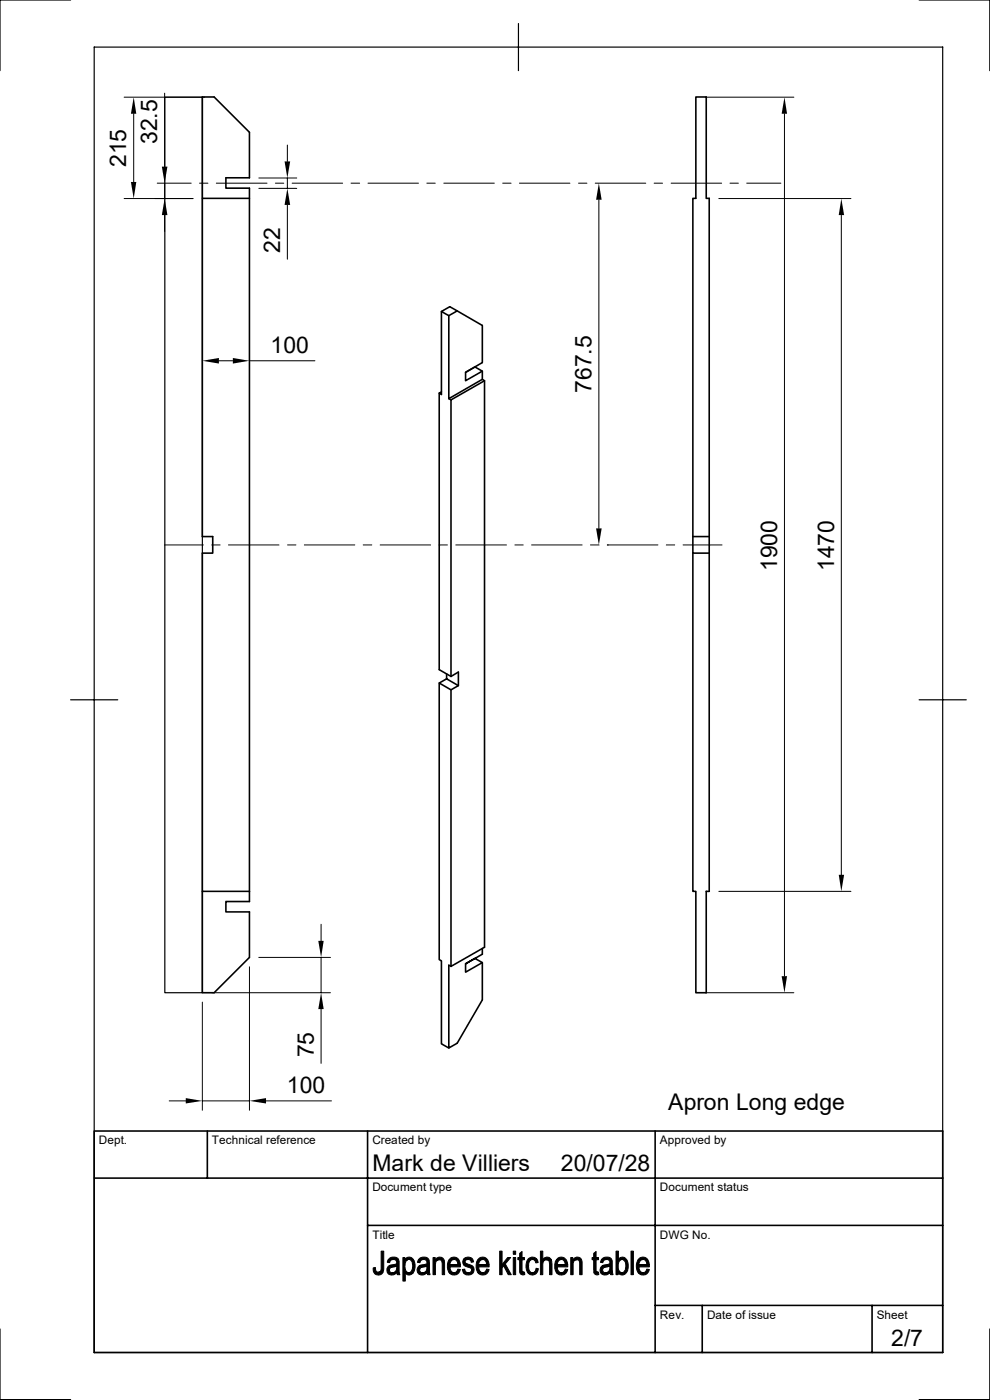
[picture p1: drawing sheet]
<svg xmlns="http://www.w3.org/2000/svg" width="210mm" height="297mm" viewBox="0 0 210 297" stroke-linecap="round" stroke-linejoin="round" font-family="sans-serif">
<g fill="none" stroke="#000" stroke-width=".34">
<path d="M42.9 42.1v-21.5h2.5l7.5 7.5v9.6h-5v2.2h5v149.2M52.9 42.1h-10v71.7h2.2v3.5h-2.2v71.8h10M93.6 66.1v17.6l-.4-.3 .4-.3M95.2 67v17.6l7.1-4.1M97 66l-1.8 1-1.6-.9 1.8-1 6.9 3.9v7.9l-3.5 2.1M98.8 79l2-1.1 1.5 .8-3.5 2.1zM102.3 78.7v1.8l.5 .3v120.2l-7.1 4v-58.7M93.2 83.4v58.7l2.5 1.4 1.5-.9v2.9M95.2 84.6l.5 .2M102.8 80.8l-7.1 4v58.7M147 113.8v3.5h3.5M147 113.8v-71.7h.6v-21.5h2.2v21.5h.7v147h-.7v21.5h-2.2v-21.5h-.6v-71.8"/>
<path d="M147 113.8h3.5M93.2 144.9v58.7l.4 .2v17.6l1.6 .9M94.7 143v1l2.5 1.5-1.5 .8-2.5-1.4 1.5-.9M42.9 189.1v21.5h2.5l7.5-7.5v-9.6h-5v-2.2h5v-2.2M102.3 201.2v1.2l-3.5 2.1v1.7l3.5-2-1.5-.9-2 1.2M102.3 204.2v7.9l-5.3 9.2-1.8 1v-17.5l.5 .2M20 239.9h180v47h-180zM44 239.9v10M78 239.9v47M139 239.9v47M20 249.9h180M78 260h122"/>
<path d="M139 276.9h61M149 276.9v10M185 276.9v10"/>
</g>
<path d="M15 0h-15v15M20 10h180v276.9h-180zM110 5v10M195 0h15v15M35 20.6h7.9v190h-7.9zM15 148.5h10M195 148.5h10M0 281.9v15h15M210 281.9v15h-15" fill="none" stroke="#000" stroke-width=".25"/>
<g fill="#000" stroke="#000" stroke-width=".21">
<path d="M79.2 269l.4-.1v.2a.68 .68 0 0 0 .7 .8h.9a1.14 1.14 0 0 1-1.4 .5 1.14 1.14 0 0 1-.6-1.4z" fill-rule="evenodd"/>
<path d="M80.9 265.4h.5v3.9l-.2 .6h-.9l.4-.2 .2-.4z" fill-rule="evenodd"/>
<path d="M82.4 267.2h1h-.1a.72 .72 0 0 0-.7 .7l-.4-.1z" fill-rule="evenodd"/>
<path d="M82.4 268.6h1.8l-.7 .2a.68 .68 0 0 0-.8 .3 .68 .68 0 0 0 .1 .8l1.3 .1a1.12 1.12 0 0 1-1.6 .3 1.12 1.12 0 0 1-.1-1.7z" fill-rule="evenodd"/>
<path d="M82.4 267.2a1.25 1.25 0 0 1 1.4-.5 1.25 1.25 0 0 1 .9 1.2v1.9l.1 .6h-.5l-.1-.4h-.6l.5-.5 .1-.9h-1.7l1-.3a.54 .54 0 0 0 .7-.6 .54 .54 0 0 0-.7-.5z" fill-rule="evenodd"/>
<path d="M83.2 270h1z" fill-rule="evenodd"/>
<path d="M85.5 266.8h.4v.5h.5a1.8 1.8 0 0 0 .1 2.7h1.1h-1.6v1.8h-.5z" fill-rule="evenodd"/>
<path d="M86 267.1l.7 .1-.8 .1z" fill-rule="evenodd"/>
<path d="M86.1 267a1.21 1.21 0 0 1 1.4-.1 1.21 1.21 0 0 1 .5 1.2v1l-.4 .9h-.9a1.66 1.66 0 0 0 .7-2.4l-.4-.4-1-.1z" fill-rule="evenodd"/>
<path d="M86 270h1.6a.96 .96 0 0 1-1.6 0z" fill-rule="evenodd"/>
<path d="M88.7 267.3l1.2-.1-.3 .1a.59 .59 0 0 0-.5 .6l-.5-.1z" fill-rule="evenodd"/>
<path d="M88.7 268.7l.2-.1h1.6a1.56 1.56 0 0 0-1.5 .8l.1 .3 .4 .3h1a1.11 1.11 0 0 1-1.6 .3 1.11 1.11 0 0 1-.2-1.6z" fill-rule="evenodd"/>
<path d="M88.9 267a1.24 1.24 0 0 1 1.5-.3 1.24 1.24 0 0 1 .7 1.4l.1 2.3h-.5l-.1-.4h-.6l.5-.6 .1-.8h-1.7l1.1-.3a.52 .52 0 0 0 .6-.4 .52 .52 0 0 0-.4-.6l-1.4-.1z" fill-rule="evenodd"/>
<path d="M89.6 270h1z" fill-rule="evenodd"/>
<path d="M91.9 266.8h.4v.5h.5l-.4 .6v2.5h-.5z" fill-rule="evenodd"/>
<path d="M92.4 267.2l.8 .1h-.9z" fill-rule="evenodd"/>
<path d="M92.6 266.9a1.1 1.1 0 0 1 1.3 0 1.1 1.1 0 0 1 .4 1.2v2.3h-.5l-.1-2.9-.4-.2-.9-.1z" fill-rule="evenodd"/>
<path d="M95.3 267.2h1l-.6 .3-.2 .8h2.2v.5h-2.3l.3 .8 .3 .3 .4 .1h-1.1a2.75 2.75 0 0 1 0-2.8z" fill-rule="evenodd"/>
<path d="M95.5 267a1.36 1.36 0 0 1 1.5-.1 1.36 1.36 0 0 1 .7 1.4h-2.2h1.6v-.5l-.4-.5-1.4-.1z" fill-rule="evenodd"/>
<path d="M95.3 270h1.3l.3-.3 .2-.5 .6 .1a1.36 1.36 0 0 1-1 1.1 1.36 1.36 0 0 1-1.4-.4z" fill-rule="evenodd"/>
<path d="M98.3 267.2h1a.48 .48 0 0 0-.6 .4 .48 .48 0 0 0 .5 .5 1.29 1.29 0 0 1 1.3 1.6 1.29 1.29 0 0 1-2.2 .3h1.1a.61 .61 0 0 0 .6-.7 .61 .61 0 0 0-.8-.5 1.06 1.06 0 0 1-.9-1.6z" fill-rule="evenodd"/>
<path d="M98.1 269.3l.5-.1v.2a.74 .74 0 0 0 .8 .6h-1.1z" fill-rule="evenodd"/>
<path d="M98.5 267a1.21 1.21 0 0 1 2 .7l-.6 .1a.58 .58 0 0 0-.6-.6h-1z" fill-rule="evenodd"/>
<path d="M101.4 267.2h1l-.6 .3-.2 .8h2.2v.5h-2.3l.3 .8 .3 .3 .3 .1h-1a2.75 2.75 0 0 1 0-2.8z" fill-rule="evenodd"/>
<path d="M101.6 267a1.36 1.36 0 0 1 1.5-.1 1.36 1.36 0 0 1 .7 1.4h-2.2h1.6v-.5l-.4-.5-1.4-.1z" fill-rule="evenodd"/>
<path d="M101.4 270h1.3l.3-.3 .2-.5 .6 .1a1.36 1.36 0 0 1-1 1.1 1.36 1.36 0 0 1-1.4-.4z" fill-rule="evenodd"/>
<path d="M106 265.4h.5v2.9l.3 .3-.3 .4v1.4h-.5z" fill-rule="evenodd"/>
<path d="M107.7 266.8h.6l-1.1 1.3 1.3 2.3h-.7l-1-1.8-.3-.3z" fill-rule="evenodd"/>
<path d="M108.9 266.8h.5v3.6h-.5z" fill-rule="evenodd"/>
<path d="M108.9 265.4h.5v.7h-.5z" fill-rule="evenodd"/>
<path d="M110.2 265.9l.5-.4v1.3h.6v.5h-.6v2.3l.1 .2 .2 .1h-.7l-.1-.2v-2.4h-.3v-.5h.3z" fill-rule="evenodd"/>
<path d="M110.3 269.9h1v.5l-.5 .1a.57 .57 0 0 1-.5-.6z" fill-rule="evenodd"/>
<path d="M112.2 267a1.24 1.24 0 0 1 1.7 .2h-.9a1.28 1.28 0 0 0-.9 1.7l.3 .8 .5 .3h-.9a2.64 2.64 0 0 1 .2-3z" fill-rule="evenodd"/>
<path d="M112 270h1.2l.3-.3 .2-.6 .5 .1a1.26 1.26 0 0 1-.8 1.2 1.26 1.26 0 0 1-1.4-.4z" fill-rule="evenodd"/>
<path d="M113 267.2h.9l.3 .6-.5 .1-.1-.1a.65 .65 0 0 0-.6-.6z" fill-rule="evenodd"/>
<path d="M114.6 265.4h.5v1.8l1.8 .1h-1.2l-.4 .4-.2 2.7h-.5z" fill-rule="evenodd"/>
<path d="M115.4 266.9a1.03 1.03 0 0 1 1.5 .4l-1.8-.1z" fill-rule="evenodd"/>
<path d="M116 267.3h1l.1 3.1h-.5l-.1-2.5a.58 .58 0 0 0-.5-.6z" fill-rule="evenodd"/>
<path d="M118 267.3l1.1-.1-.7 .4-.2 .7h2.2v.5h-2.2l.2 .8 .3 .3 .4 .1h-1a2.81 2.81 0 0 1-.1-2.7z" fill-rule="evenodd"/>
<path d="M118.3 267a1.36 1.36 0 0 1 1.5-.1 1.36 1.36 0 0 1 .6 1.4h-2.2h1.7l-.1-.5-.3-.5-1.4-.1z" fill-rule="evenodd"/>
<path d="M118.1 270h1.2l.4-.3 .2-.5 .5 .1a1.34 1.34 0 0 1-.9 1.1 1.34 1.34 0 0 1-1.4-.4z" fill-rule="evenodd"/>
<path d="M121.1 266.8h.4v.5h.5l-.2 .2-.2 .5v2.4h-.5z" fill-rule="evenodd"/>
<path d="M121.6 267.2l.7 .1h-.8z" fill-rule="evenodd"/>
<path d="M121.8 266.9a1.09 1.09 0 0 1 1.3 0 1.09 1.09 0 0 1 .4 1.3v2.2h-.5l-.1-2.6a.51 .51 0 0 0-.6-.5l-.7-.1z" fill-rule="evenodd"/>
<path d="M125.9 265.9l.5-.4v1.3h.6v.5h-.6v2.3l.3 .3h-.7l-.1-2.6h-.3v-.5h.3z" fill-rule="evenodd"/>
<path d="M126 269.9h1v.5h-.6l-.3-.2z" fill-rule="evenodd"/>
<path d="M127.6 267.2h1.1l-.3 .1a.59 .59 0 0 0-.5 .6l-.5-.1z" fill-rule="evenodd"/>
<path d="M127.6 268.7l.2-.1h1.6l-.5 .2a.75 .75 0 0 0-.8 .2 .75 .75 0 0 0-.1 .8l.3 .2h1a1.11 1.11 0 0 1-1.6 .3 1.11 1.11 0 0 1-.1-1.6z" fill-rule="evenodd"/>
<path d="M127.6 267.2a1.25 1.25 0 0 1 1.5-.5 1.25 1.25 0 0 1 .8 1.4l.1 2.3h-.5l-.1-.4h-.6l.5-.5 .1-.9h-1.6l.8-.3a.58 .58 0 0 0 .8-.5 .58 .58 0 0 0-.7-.6z" fill-rule="evenodd"/>
<path d="M128.4 270h1z" fill-rule="evenodd"/>
<path d="M130.7 265.4h.5v1.8h.8a1.64 1.64 0 0 0-.7 2.3l.4 .5h-.6v.4h-.4z" fill-rule="evenodd"/>
<path d="M131.1 270h.9z" fill-rule="evenodd"/>
<path d="M131.4 267a1.15 1.15 0 0 1 1.3-.1 1.15 1.15 0 0 1 .5 1.2 1.72 1.72 0 0 1-1.5 2.4l-.5-.5h.8a1.71 1.71 0 0 0 .5-2.5l-.5-.3h-.8z" fill-rule="evenodd"/>
<path d="M133.9 265.4h.5v5h-.5z" fill-rule="evenodd"/>
<path d="M135.4 267.2h1l-.6 .3-.2 .8h2.2v.5h-2.3l.3 .8 .3 .3 .3 .1h-1a2.75 2.75 0 0 1 0-2.8z" fill-rule="evenodd"/>
<path d="M135.6 267a1.36 1.36 0 0 1 1.5-.1 1.36 1.36 0 0 1 .7 1.4h-2.2h1.6v-.5l-.4-.5-1.4-.1z" fill-rule="evenodd"/>
<path d="M135.4 270h1.3l.3-.3 .2-.5 .6 .1a1.36 1.36 0 0 1-1 1.1 1.36 1.36 0 0 1-1.4-.4z" fill-rule="evenodd"/>
</g>
<g fill="none" stroke="#000" stroke-width=".21">
<path d="M34.9 19.8v15.5M26.3 20.6h17.1M28.4 24.1v14.5M33.4 38.9h7.2M34.9 38.9v3.2M42.3 38.9h1.8M45.9 38.9h10.7M54.9 37.8h8M54.9 40h8M58.4 38.9h1.8M61 30.8v3.4M61 37.8v2.2"/>
<path d="M62 38.9h10.7M74.5 38.9h1.8M78.1 38.9h10.7M90.6 38.9h1.7M94.1 38.9h10.8M106.6 38.9h1.8M110.2 38.9h10.7M122.7 38.9h1.8M126.3 38.9h10.7M138.8 38.9h1.7M142.4 38.9h10.7M149.6 20.6h18.8"/>
<path d="M154.9 38.9h1.7M158.4 38.9h7.3M166.4 24.1v183M26.3 42.1h14.6M34.9 45.6v3.5M61 43.5v11.5M127 42.4v69.7M152.5 42.1h28M178.5 45.6v140M46.4 76.5h3M52.9 76.5h13.9M34.9 115.6h8.2"/>
<path d="M44.9 115.6h1.8M48.5 115.6h10.7M61 115.6h1.8M64.6 115.6h10.7M77 115.6h1.9M80.6 115.6h10.8M93.1 115.6h1.8M96.7 115.6h10.7M109.2 115.6h1.8M112.8 115.6h10.7M125.3 115.6h1.8M139.6 115.6h-10.8"/>
<path d="M141.4 115.6h1.7M144.9 115.6h8.3M68.1 196.1v3.5M152.5 189.1h28M42.9 212.6v22.9M44.9 210.6h25.2M52.9 205.1v30.4M54.9 203.1h15.2M68.1 203.1v7.5M68.1 214.1v11.5M149.6 210.6h18.8M35.9 233.6h3.5"/>
<path d="M42.9 233.6h10M56.4 233.6h13.9"/>
</g>
<g fill="#000">
<path d="M27.8 38.6h1.1l-.5 3.5zM28.4 20.6l.5 3.5h-1.1zM34.3 35.3h1.2l-.6 3.6zM60.4 34.2h1.2l-.6 3.6zM166.4 20.6l.6 3.5h-1.2zM34.9 42.1l.6 3.5h-1.2zM61 40l.6 3.5h-1.2zM127 38.9l.6 3.5h-1.2zM178.5 42.1l.6 3.5h-1.2zM42.9 76.5l3.5-.6v1.2zM49.4 75.9l3.5 .6-3.5 .6zM126.4 112.1h1.2l-.6 3.5z"/>
<path d="M67.5 199.6h1.2l-.6 3.5zM177.9 185.6h1.2l-.6 3.5zM68.1 210.6l.6 3.5h-1.2zM165.8 207.1h1.2l-.6 3.5zM39.4 233l3.5 .6-3.5 .5zM52.9 233.6l3.5-.6v1.1z"/>
</g>
<g font-size="4.9">
<text x="26.8" y="35.4" transform="rotate(-90 26.8 35.4)">215</text>
<text x="33.4" y="30.6" transform="rotate(-90 33.4 30.6)">32.5</text>
<text x="59.4" y="53.6" transform="rotate(-90 59.4 53.6)">22</text>
<text x="57.4" y="75">100</text>
<text x="125.5" y="83.4" transform="rotate(-90 125.5 83.4)">767.5</text>
<text x="164.8" y="121.2" transform="rotate(-90 164.8 121.2)">1900</text>
<text x="177" y="121.2" transform="rotate(-90 177 121.2)">1470</text>
<text x="66.5" y="224.3" transform="rotate(-90 66.5 224.3)">75</text>
<text x="60.9" y="232">100</text>
<text x="141.7" y="235.5">Apron Long edge</text>
<text x="79" y="248.5">Mark de Villiers</text>
<text x="119" y="248.5">20/07/28</text>
<text x="189.1" y="285.6">2/7</text>
</g>
<g font-size="2.5">
<text x="21" y="242.7">Dept.</text>
<text x="45" y="242.7">Technical reference</text>
<text x="79" y="242.7">Created by</text>
<text x="140" y="242.7">Approved by</text>
<text x="79" y="252.8">Document type</text>
<text x="140" y="252.8">Document status</text>
<text x="79" y="262.8">Title</text>
<text x="140" y="262.8">DWG No.</text>
<text x="140" y="279.7">Rev.</text>
<text x="150" y="279.7">Date of issue</text>
<text x="186" y="279.7">Sheet</text>
</g>
</svg>
